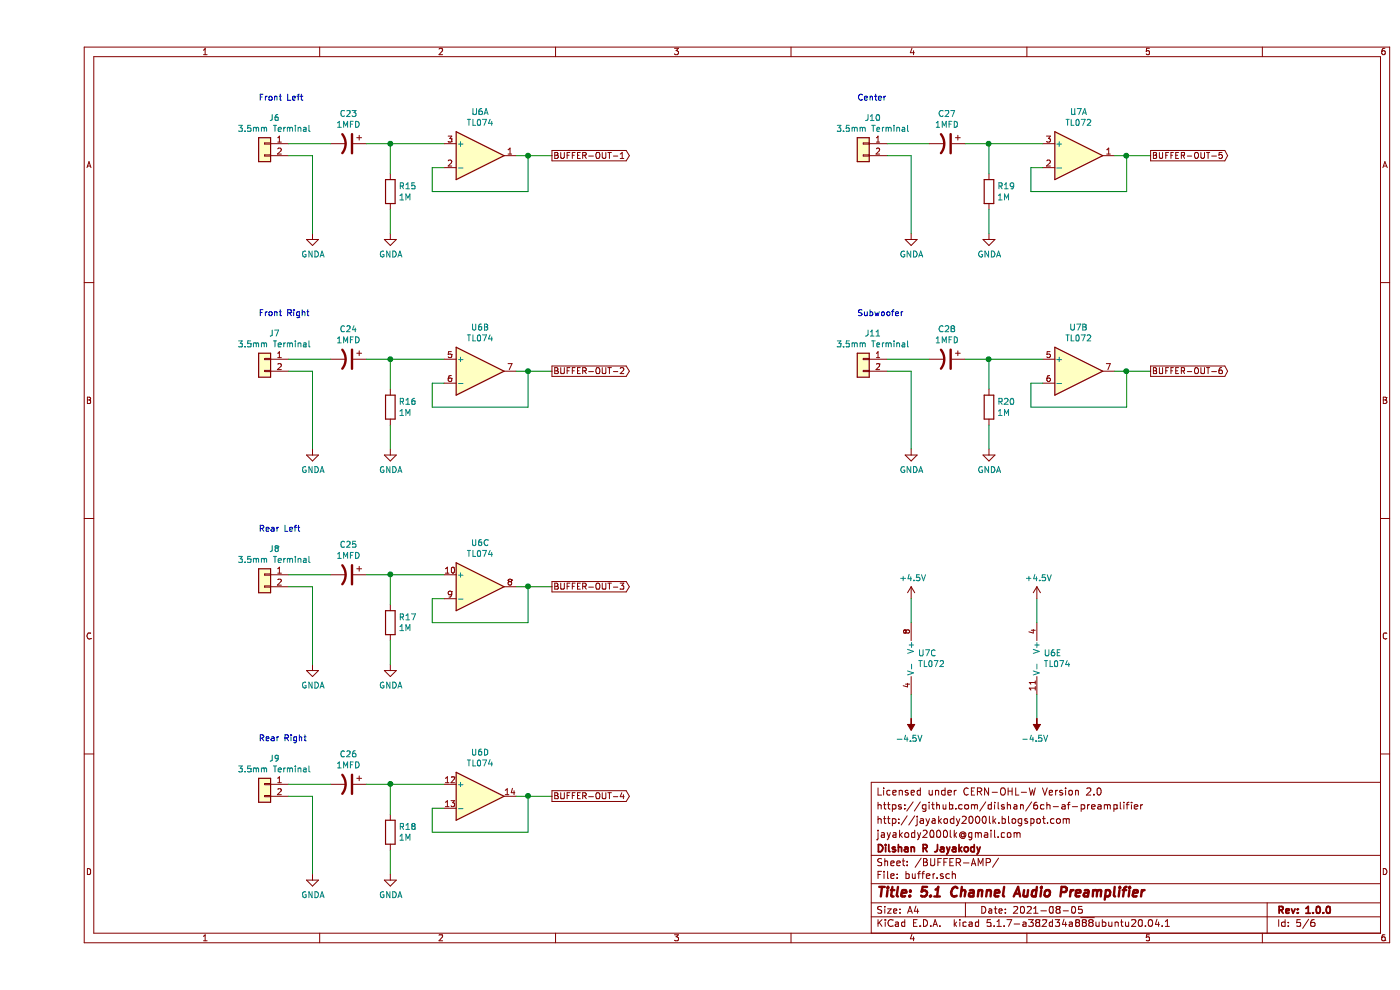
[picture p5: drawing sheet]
EESchema Schematic File Version 4
EELAYER 30 0
EELAYER END
$Descr A4 11693 8268
encoding utf-8
Sheet 5 6
Title "5.1 Channel Audio Preamplifier"
Date "2021-08-05"
Rev "1.0.0"
Comp "Dilshan R Jayakody"
Comment1 "jayakody2000lk@gmail.com"
Comment2 "http://jayakody2000lk.blogspot.com"
Comment3 "https://github.com/dilshan/6ch-af-preamplifier"
Comment4 "Licensed under CERN-OHL-W Version 2.0"
$EndDescr
$Comp
L Amplifier_Operational:TL074 U6
U 1 1
P 3700 1300
F 0 "U6" H 3700 1667 50  0000 C CNN
F 1 "TL074" H 3700 1576 50  0000 C CNN
F 2 "Package_SO:SO-14_3.9x8.65mm_P1.27mm" H 3650 1400 50  0001 C CNN
F 3 "http://www.ti.com/lit/ds/symlink/tl071.pdf" H 3750 1500 50  0001 C CNN
	1    3700 1300
	1    0    0    -1  
$EndComp
$Comp
L Amplifier_Operational:TL074 U6
U 2 1
P 3700 3100
F 0 "U6" H 3700 3467 50  0000 C CNN
F 1 "TL074" H 3700 3376 50  0000 C CNN
F 2 "Package_SO:SO-14_3.9x8.65mm_P1.27mm" H 3650 3200 50  0001 C CNN
F 3 "http://www.ti.com/lit/ds/symlink/tl071.pdf" H 3750 3300 50  0001 C CNN
	2    3700 3100
	1    0    0    -1  
$EndComp
$Comp
L Amplifier_Operational:TL074 U6
U 3 1
P 3700 4900
F 0 "U6" H 3700 5267 50  0000 C CNN
F 1 "TL074" H 3700 5176 50  0000 C CNN
F 2 "Package_SO:SO-14_3.9x8.65mm_P1.27mm" H 3650 5000 50  0001 C CNN
F 3 "http://www.ti.com/lit/ds/symlink/tl071.pdf" H 3750 5100 50  0001 C CNN
	3    3700 4900
	1    0    0    -1  
$EndComp
$Comp
L Amplifier_Operational:TL074 U6
U 4 1
P 3700 6650
F 0 "U6" H 3700 7017 50  0000 C CNN
F 1 "TL074" H 3700 6926 50  0000 C CNN
F 2 "Package_SO:SO-14_3.9x8.65mm_P1.27mm" H 3650 6750 50  0001 C CNN
F 3 "http://www.ti.com/lit/ds/symlink/tl071.pdf" H 3750 6850 50  0001 C CNN
	4    3700 6650
	1    0    0    -1  
$EndComp
$Comp
L Amplifier_Operational:TL074 U6
U 5 1
P 8450 5500
F 0 "U6" H 8408 5546 50  0000 L CNN
F 1 "TL074" H 8408 5455 50  0000 L CNN
F 2 "Package_SO:SO-14_3.9x8.65mm_P1.27mm" H 8400 5600 50  0001 C CNN
F 3 "http://www.ti.com/lit/ds/symlink/tl071.pdf" H 8500 5700 50  0001 C CNN
	5    8450 5500
	1    0    0    -1  
$EndComp
Wire Wire Line
	3400 1400 3300 1400
Wire Wire Line
	3300 1400 3300 1600
Wire Wire Line
	3300 1600 4100 1600
Wire Wire Line
	4100 1600 4100 1300
Wire Wire Line
	4100 1300 4000 1300
Wire Wire Line
	4300 1300 4100 1300
Connection ~ 4100 1300
Text GLabel 4300 1300 2    50   Output ~ 0
BUFFER-OUT-1
$Comp
L Device:R R15
U 1 1
P 2950 1600
F 0 "R15" H 3020 1646 50  0000 L CNN
F 1 "1M" H 3020 1555 50  0000 L CNN
F 2 "Resistor_SMD:R_0805_2012Metric_Pad1.20x1.40mm_HandSolder" V 2880 1600 50  0001 C CNN
F 3 "~" H 2950 1600 50  0001 C CNN
	1    2950 1600
	1    0    0    -1  
$EndComp
Wire Wire Line
	3400 1200 2950 1200
Wire Wire Line
	2950 1200 2950 1450
$Comp
L power:GNDA #PWR059
U 1 1
P 2950 1950
F 0 "#PWR059" H 2950 1700 50  0001 C CNN
F 1 "GNDA" H 2955 1777 50  0000 C CNN
F 2 "" H 2950 1950 50  0001 C CNN
F 3 "" H 2950 1950 50  0001 C CNN
	1    2950 1950
	1    0    0    -1  
$EndComp
Wire Wire Line
	2950 1750 2950 1950
$Comp
L Device:CP1 C23
U 1 1
P 2600 1200
F 0 "C23" V 2348 1200 50  0000 C CNN
F 1 "1MFD" V 2439 1200 50  0000 C CNN
F 2 "Capacitor_SMD:CP_Elec_4x5.3" H 2600 1200 50  0001 C CNN
F 3 "~" H 2600 1200 50  0001 C CNN
	1    2600 1200
	0    1    1    0   
$EndComp
Wire Wire Line
	2750 1200 2950 1200
Connection ~ 2950 1200
$Comp
L Connector_Generic:Conn_01x02 J6
U 1 1
P 1900 1200
F 0 "J6" H 1818 1417 50  0000 C CNN
F 1 "3.5mm Terminal" H 1818 1326 50  0000 C CNN
F 2 "6ch-opamp:3.50mm_PCB_Terminal" H 1900 1200 50  0001 C CNN
F 3 "~" H 1900 1200 50  0001 C CNN
	1    1900 1200
	-1   0    0    -1  
$EndComp
Wire Wire Line
	2100 1200 2450 1200
$Comp
L power:GNDA #PWR055
U 1 1
P 2300 1950
F 0 "#PWR055" H 2300 1700 50  0001 C CNN
F 1 "GNDA" H 2305 1777 50  0000 C CNN
F 2 "" H 2300 1950 50  0001 C CNN
F 3 "" H 2300 1950 50  0001 C CNN
	1    2300 1950
	1    0    0    -1  
$EndComp
Wire Wire Line
	2100 1300 2300 1300
Wire Wire Line
	2300 1300 2300 1950
Wire Wire Line
	3400 3200 3300 3200
Wire Wire Line
	3300 3200 3300 3400
Wire Wire Line
	3300 3400 4100 3400
Wire Wire Line
	4100 3400 4100 3100
Wire Wire Line
	4100 3100 4000 3100
Wire Wire Line
	4300 3100 4100 3100
Connection ~ 4100 3100
Text GLabel 4300 3100 2    50   Output ~ 0
BUFFER-OUT-2
$Comp
L Device:R R16
U 1 1
P 2950 3400
F 0 "R16" H 3020 3446 50  0000 L CNN
F 1 "1M" H 3020 3355 50  0000 L CNN
F 2 "Resistor_SMD:R_0805_2012Metric_Pad1.20x1.40mm_HandSolder" V 2880 3400 50  0001 C CNN
F 3 "~" H 2950 3400 50  0001 C CNN
	1    2950 3400
	1    0    0    -1  
$EndComp
Wire Wire Line
	3400 3000 2950 3000
Wire Wire Line
	2950 3000 2950 3250
$Comp
L power:GNDA #PWR060
U 1 1
P 2950 3750
F 0 "#PWR060" H 2950 3500 50  0001 C CNN
F 1 "GNDA" H 2955 3577 50  0000 C CNN
F 2 "" H 2950 3750 50  0001 C CNN
F 3 "" H 2950 3750 50  0001 C CNN
	1    2950 3750
	1    0    0    -1  
$EndComp
Wire Wire Line
	2950 3550 2950 3750
$Comp
L Device:CP1 C24
U 1 1
P 2600 3000
F 0 "C24" V 2348 3000 50  0000 C CNN
F 1 "1MFD" V 2439 3000 50  0000 C CNN
F 2 "Capacitor_SMD:CP_Elec_4x5.3" H 2600 3000 50  0001 C CNN
F 3 "~" H 2600 3000 50  0001 C CNN
	1    2600 3000
	0    1    1    0   
$EndComp
Wire Wire Line
	2750 3000 2950 3000
Connection ~ 2950 3000
$Comp
L Connector_Generic:Conn_01x02 J7
U 1 1
P 1900 3000
F 0 "J7" H 1818 3217 50  0000 C CNN
F 1 "3.5mm Terminal" H 1818 3126 50  0000 C CNN
F 2 "6ch-opamp:3.50mm_PCB_Terminal" H 1900 3000 50  0001 C CNN
F 3 "~" H 1900 3000 50  0001 C CNN
	1    1900 3000
	-1   0    0    -1  
$EndComp
Wire Wire Line
	2100 3000 2450 3000
$Comp
L power:GNDA #PWR056
U 1 1
P 2300 3750
F 0 "#PWR056" H 2300 3500 50  0001 C CNN
F 1 "GNDA" H 2305 3577 50  0000 C CNN
F 2 "" H 2300 3750 50  0001 C CNN
F 3 "" H 2300 3750 50  0001 C CNN
	1    2300 3750
	1    0    0    -1  
$EndComp
Wire Wire Line
	2100 3100 2300 3100
Wire Wire Line
	2300 3100 2300 3750
Wire Wire Line
	3400 5000 3300 5000
Wire Wire Line
	3300 5000 3300 5200
Wire Wire Line
	3300 5200 4100 5200
Wire Wire Line
	4100 5200 4100 4900
Wire Wire Line
	4100 4900 4000 4900
Wire Wire Line
	4300 4900 4100 4900
Connection ~ 4100 4900
Text GLabel 4300 4900 2    50   Output ~ 0
BUFFER-OUT-3
$Comp
L Device:R R17
U 1 1
P 2950 5200
F 0 "R17" H 3020 5246 50  0000 L CNN
F 1 "1M" H 3020 5155 50  0000 L CNN
F 2 "Resistor_SMD:R_0805_2012Metric_Pad1.20x1.40mm_HandSolder" V 2880 5200 50  0001 C CNN
F 3 "~" H 2950 5200 50  0001 C CNN
	1    2950 5200
	1    0    0    -1  
$EndComp
Wire Wire Line
	3400 4800 2950 4800
Wire Wire Line
	2950 4800 2950 5050
$Comp
L power:GNDA #PWR061
U 1 1
P 2950 5550
F 0 "#PWR061" H 2950 5300 50  0001 C CNN
F 1 "GNDA" H 2955 5377 50  0000 C CNN
F 2 "" H 2950 5550 50  0001 C CNN
F 3 "" H 2950 5550 50  0001 C CNN
	1    2950 5550
	1    0    0    -1  
$EndComp
Wire Wire Line
	2950 5350 2950 5550
$Comp
L Device:CP1 C25
U 1 1
P 2600 4800
F 0 "C25" V 2348 4800 50  0000 C CNN
F 1 "1MFD" V 2439 4800 50  0000 C CNN
F 2 "Capacitor_SMD:CP_Elec_4x5.3" H 2600 4800 50  0001 C CNN
F 3 "~" H 2600 4800 50  0001 C CNN
	1    2600 4800
	0    1    1    0   
$EndComp
Wire Wire Line
	2750 4800 2950 4800
Connection ~ 2950 4800
$Comp
L Connector_Generic:Conn_01x02 J8
U 1 1
P 1900 4800
F 0 "J8" H 1818 5017 50  0000 C CNN
F 1 "3.5mm Terminal" H 1818 4926 50  0000 C CNN
F 2 "6ch-opamp:3.50mm_PCB_Terminal" H 1900 4800 50  0001 C CNN
F 3 "~" H 1900 4800 50  0001 C CNN
	1    1900 4800
	-1   0    0    -1  
$EndComp
Wire Wire Line
	2100 4800 2450 4800
$Comp
L power:GNDA #PWR057
U 1 1
P 2300 5550
F 0 "#PWR057" H 2300 5300 50  0001 C CNN
F 1 "GNDA" H 2305 5377 50  0000 C CNN
F 2 "" H 2300 5550 50  0001 C CNN
F 3 "" H 2300 5550 50  0001 C CNN
	1    2300 5550
	1    0    0    -1  
$EndComp
Wire Wire Line
	2100 4900 2300 4900
Wire Wire Line
	2300 4900 2300 5550
Wire Wire Line
	3400 6750 3300 6750
Wire Wire Line
	3300 6750 3300 6950
Wire Wire Line
	3300 6950 4100 6950
Wire Wire Line
	4100 6950 4100 6650
Wire Wire Line
	4100 6650 4000 6650
Wire Wire Line
	4300 6650 4100 6650
Connection ~ 4100 6650
Text GLabel 4300 6650 2    50   Output ~ 0
BUFFER-OUT-4
$Comp
L Device:R R18
U 1 1
P 2950 6950
F 0 "R18" H 3020 6996 50  0000 L CNN
F 1 "1M" H 3020 6905 50  0000 L CNN
F 2 "Resistor_SMD:R_0805_2012Metric_Pad1.20x1.40mm_HandSolder" V 2880 6950 50  0001 C CNN
F 3 "~" H 2950 6950 50  0001 C CNN
	1    2950 6950
	1    0    0    -1  
$EndComp
Wire Wire Line
	3400 6550 2950 6550
Wire Wire Line
	2950 6550 2950 6800
$Comp
L power:GNDA #PWR062
U 1 1
P 2950 7300
F 0 "#PWR062" H 2950 7050 50  0001 C CNN
F 1 "GNDA" H 2955 7127 50  0000 C CNN
F 2 "" H 2950 7300 50  0001 C CNN
F 3 "" H 2950 7300 50  0001 C CNN
	1    2950 7300
	1    0    0    -1  
$EndComp
Wire Wire Line
	2950 7100 2950 7300
$Comp
L Device:CP1 C26
U 1 1
P 2600 6550
F 0 "C26" V 2348 6550 50  0000 C CNN
F 1 "1MFD" V 2439 6550 50  0000 C CNN
F 2 "Capacitor_SMD:CP_Elec_4x5.3" H 2600 6550 50  0001 C CNN
F 3 "~" H 2600 6550 50  0001 C CNN
	1    2600 6550
	0    1    1    0   
$EndComp
Wire Wire Line
	2750 6550 2950 6550
Connection ~ 2950 6550
$Comp
L Connector_Generic:Conn_01x02 J9
U 1 1
P 1900 6550
F 0 "J9" H 1818 6767 50  0000 C CNN
F 1 "3.5mm Terminal" H 1818 6676 50  0000 C CNN
F 2 "6ch-opamp:3.50mm_PCB_Terminal" H 1900 6550 50  0001 C CNN
F 3 "~" H 1900 6550 50  0001 C CNN
	1    1900 6550
	-1   0    0    -1  
$EndComp
Wire Wire Line
	2100 6550 2450 6550
$Comp
L power:GNDA #PWR058
U 1 1
P 2300 7300
F 0 "#PWR058" H 2300 7050 50  0001 C CNN
F 1 "GNDA" H 2305 7127 50  0000 C CNN
F 2 "" H 2300 7300 50  0001 C CNN
F 3 "" H 2300 7300 50  0001 C CNN
	1    2300 7300
	1    0    0    -1  
$EndComp
Wire Wire Line
	2100 6650 2300 6650
Wire Wire Line
	2300 6650 2300 7300
Wire Wire Line
	8400 1400 8300 1400
Wire Wire Line
	8300 1400 8300 1600
Wire Wire Line
	8300 1600 9100 1600
Wire Wire Line
	9100 1600 9100 1300
Wire Wire Line
	9100 1300 9000 1300
Wire Wire Line
	9300 1300 9100 1300
Connection ~ 9100 1300
Text GLabel 9300 1300 2    50   Output ~ 0
BUFFER-OUT-5
$Comp
L Device:R R19
U 1 1
P 7950 1600
F 0 "R19" H 8020 1646 50  0000 L CNN
F 1 "1M" H 8020 1555 50  0000 L CNN
F 2 "Resistor_SMD:R_0805_2012Metric_Pad1.20x1.40mm_HandSolder" V 7880 1600 50  0001 C CNN
F 3 "~" H 7950 1600 50  0001 C CNN
	1    7950 1600
	1    0    0    -1  
$EndComp
Wire Wire Line
	8400 1200 7950 1200
Wire Wire Line
	7950 1200 7950 1450
$Comp
L power:GNDA #PWR067
U 1 1
P 7950 1950
F 0 "#PWR067" H 7950 1700 50  0001 C CNN
F 1 "GNDA" H 7955 1777 50  0000 C CNN
F 2 "" H 7950 1950 50  0001 C CNN
F 3 "" H 7950 1950 50  0001 C CNN
	1    7950 1950
	1    0    0    -1  
$EndComp
Wire Wire Line
	7950 1750 7950 1950
$Comp
L Device:CP1 C27
U 1 1
P 7600 1200
F 0 "C27" V 7348 1200 50  0000 C CNN
F 1 "1MFD" V 7439 1200 50  0000 C CNN
F 2 "Capacitor_SMD:CP_Elec_4x5.3" H 7600 1200 50  0001 C CNN
F 3 "~" H 7600 1200 50  0001 C CNN
	1    7600 1200
	0    1    1    0   
$EndComp
Wire Wire Line
	7750 1200 7950 1200
Connection ~ 7950 1200
$Comp
L Connector_Generic:Conn_01x02 J10
U 1 1
P 6900 1200
F 0 "J10" H 6818 1417 50  0000 C CNN
F 1 "3.5mm Terminal" H 6818 1326 50  0000 C CNN
F 2 "6ch-opamp:3.50mm_PCB_Terminal" H 6900 1200 50  0001 C CNN
F 3 "~" H 6900 1200 50  0001 C CNN
	1    6900 1200
	-1   0    0    -1  
$EndComp
Wire Wire Line
	7100 1200 7450 1200
$Comp
L power:GNDA #PWR063
U 1 1
P 7300 1950
F 0 "#PWR063" H 7300 1700 50  0001 C CNN
F 1 "GNDA" H 7305 1777 50  0000 C CNN
F 2 "" H 7300 1950 50  0001 C CNN
F 3 "" H 7300 1950 50  0001 C CNN
	1    7300 1950
	1    0    0    -1  
$EndComp
Wire Wire Line
	7100 1300 7300 1300
Wire Wire Line
	7300 1300 7300 1950
Wire Wire Line
	8400 3200 8300 3200
Wire Wire Line
	8300 3200 8300 3400
Wire Wire Line
	8300 3400 9100 3400
Wire Wire Line
	9100 3400 9100 3100
Wire Wire Line
	9100 3100 9000 3100
Wire Wire Line
	9300 3100 9100 3100
Connection ~ 9100 3100
Text GLabel 9300 3100 2    50   Output ~ 0
BUFFER-OUT-6
$Comp
L Device:R R20
U 1 1
P 7950 3400
F 0 "R20" H 8020 3446 50  0000 L CNN
F 1 "1M" H 8020 3355 50  0000 L CNN
F 2 "Resistor_SMD:R_0805_2012Metric_Pad1.20x1.40mm_HandSolder" V 7880 3400 50  0001 C CNN
F 3 "~" H 7950 3400 50  0001 C CNN
	1    7950 3400
	1    0    0    -1  
$EndComp
Wire Wire Line
	8400 3000 7950 3000
Wire Wire Line
	7950 3000 7950 3250
$Comp
L power:GNDA #PWR068
U 1 1
P 7950 3750
F 0 "#PWR068" H 7950 3500 50  0001 C CNN
F 1 "GNDA" H 7955 3577 50  0000 C CNN
F 2 "" H 7950 3750 50  0001 C CNN
F 3 "" H 7950 3750 50  0001 C CNN
	1    7950 3750
	1    0    0    -1  
$EndComp
Wire Wire Line
	7950 3550 7950 3750
$Comp
L Device:CP1 C28
U 1 1
P 7600 3000
F 0 "C28" V 7348 3000 50  0000 C CNN
F 1 "1MFD" V 7439 3000 50  0000 C CNN
F 2 "Capacitor_SMD:CP_Elec_4x5.3" H 7600 3000 50  0001 C CNN
F 3 "~" H 7600 3000 50  0001 C CNN
	1    7600 3000
	0    1    1    0   
$EndComp
Wire Wire Line
	7750 3000 7950 3000
Connection ~ 7950 3000
$Comp
L Connector_Generic:Conn_01x02 J11
U 1 1
P 6900 3000
F 0 "J11" H 6818 3217 50  0000 C CNN
F 1 "3.5mm Terminal" H 6818 3126 50  0000 C CNN
F 2 "6ch-opamp:3.50mm_PCB_Terminal" H 6900 3000 50  0001 C CNN
F 3 "~" H 6900 3000 50  0001 C CNN
	1    6900 3000
	-1   0    0    -1  
$EndComp
Wire Wire Line
	7100 3000 7450 3000
$Comp
L power:GNDA #PWR064
U 1 1
P 7300 3750
F 0 "#PWR064" H 7300 3500 50  0001 C CNN
F 1 "GNDA" H 7305 3577 50  0000 C CNN
F 2 "" H 7300 3750 50  0001 C CNN
F 3 "" H 7300 3750 50  0001 C CNN
	1    7300 3750
	1    0    0    -1  
$EndComp
Wire Wire Line
	7100 3100 7300 3100
Wire Wire Line
	7300 3100 7300 3750
$Comp
L Amplifier_Operational:TL072 U7
U 1 1
P 8700 1300
F 0 "U7" H 8700 1667 50  0000 C CNN
F 1 "TL072" H 8700 1576 50  0000 C CNN
F 2 "Package_SO:SO-8_3.9x4.9mm_P1.27mm" H 8700 1300 50  0001 C CNN
F 3 "http://www.ti.com/lit/ds/symlink/tl071.pdf" H 8700 1300 50  0001 C CNN
	1    8700 1300
	1    0    0    -1  
$EndComp
$Comp
L Amplifier_Operational:TL072 U7
U 2 1
P 8700 3100
F 0 "U7" H 8700 3467 50  0000 C CNN
F 1 "TL072" H 8700 3376 50  0000 C CNN
F 2 "Package_SO:SO-8_3.9x4.9mm_P1.27mm" H 8700 3100 50  0001 C CNN
F 3 "http://www.ti.com/lit/ds/symlink/tl071.pdf" H 8700 3100 50  0001 C CNN
	2    8700 3100
	1    0    0    -1  
$EndComp
$Comp
L Amplifier_Operational:TL072 U7
U 3 1
P 7400 5500
F 0 "U7" H 7358 5546 50  0000 L CNN
F 1 "TL072" H 7358 5455 50  0000 L CNN
F 2 "Package_SO:SO-8_3.9x4.9mm_P1.27mm" H 7400 5500 50  0001 C CNN
F 3 "http://www.ti.com/lit/ds/symlink/tl071.pdf" H 7400 5500 50  0001 C CNN
	3    7400 5500
	1    0    0    -1  
$EndComp
$Comp
L 6ch-preamp:+4.5V #PWR065
U 1 1
P 7300 5000
F 0 "#PWR065" H 7300 4850 50  0001 C CNN
F 1 "+4.5V" H 7315 5173 50  0000 C CNN
F 2 "" H 7300 5000 50  0001 C CNN
F 3 "" H 7300 5000 50  0001 C CNN
	1    7300 5000
	1    0    0    -1  
$EndComp
$Comp
L 6ch-preamp:+4.5V #PWR069
U 1 1
P 8350 5000
F 0 "#PWR069" H 8350 4850 50  0001 C CNN
F 1 "+4.5V" H 8365 5173 50  0000 C CNN
F 2 "" H 8350 5000 50  0001 C CNN
F 3 "" H 8350 5000 50  0001 C CNN
	1    8350 5000
	1    0    0    -1  
$EndComp
$Comp
L 6ch-preamp:-4.5V #PWR066
U 1 1
P 7300 6000
F 0 "#PWR066" H 7300 6100 50  0001 C CNN
F 1 "-4.5V" H 7315 6173 50  0000 C CNN
F 2 "" H 7300 6000 50  0001 C CNN
F 3 "" H 7300 6000 50  0001 C CNN
	1    7300 6000
	-1   0    0    1   
$EndComp
$Comp
L 6ch-preamp:-4.5V #PWR070
U 1 1
P 8350 6000
F 0 "#PWR070" H 8350 6100 50  0001 C CNN
F 1 "-4.5V" H 8365 6173 50  0000 C CNN
F 2 "" H 8350 6000 50  0001 C CNN
F 3 "" H 8350 6000 50  0001 C CNN
	1    8350 6000
	-1   0    0    1   
$EndComp
Wire Wire Line
	7300 5000 7300 5200
Wire Wire Line
	8350 5000 8350 5200
Wire Wire Line
	7300 6000 7300 5800
Wire Wire Line
	8350 6000 8350 5800
Text Notes 1850 850  0    50   ~ 0
Front Left
Text Notes 1850 2650 0    50   ~ 0
Front Right
Text Notes 1850 4450 0    50   ~ 0
Rear Left
Text Notes 1850 6200 0    50   ~ 0
Rear Right
Text Notes 6850 850  0    50   ~ 0
Center
Text Notes 6850 2650 0    50   ~ 0
Subwoofer
$EndSCHEMATC
